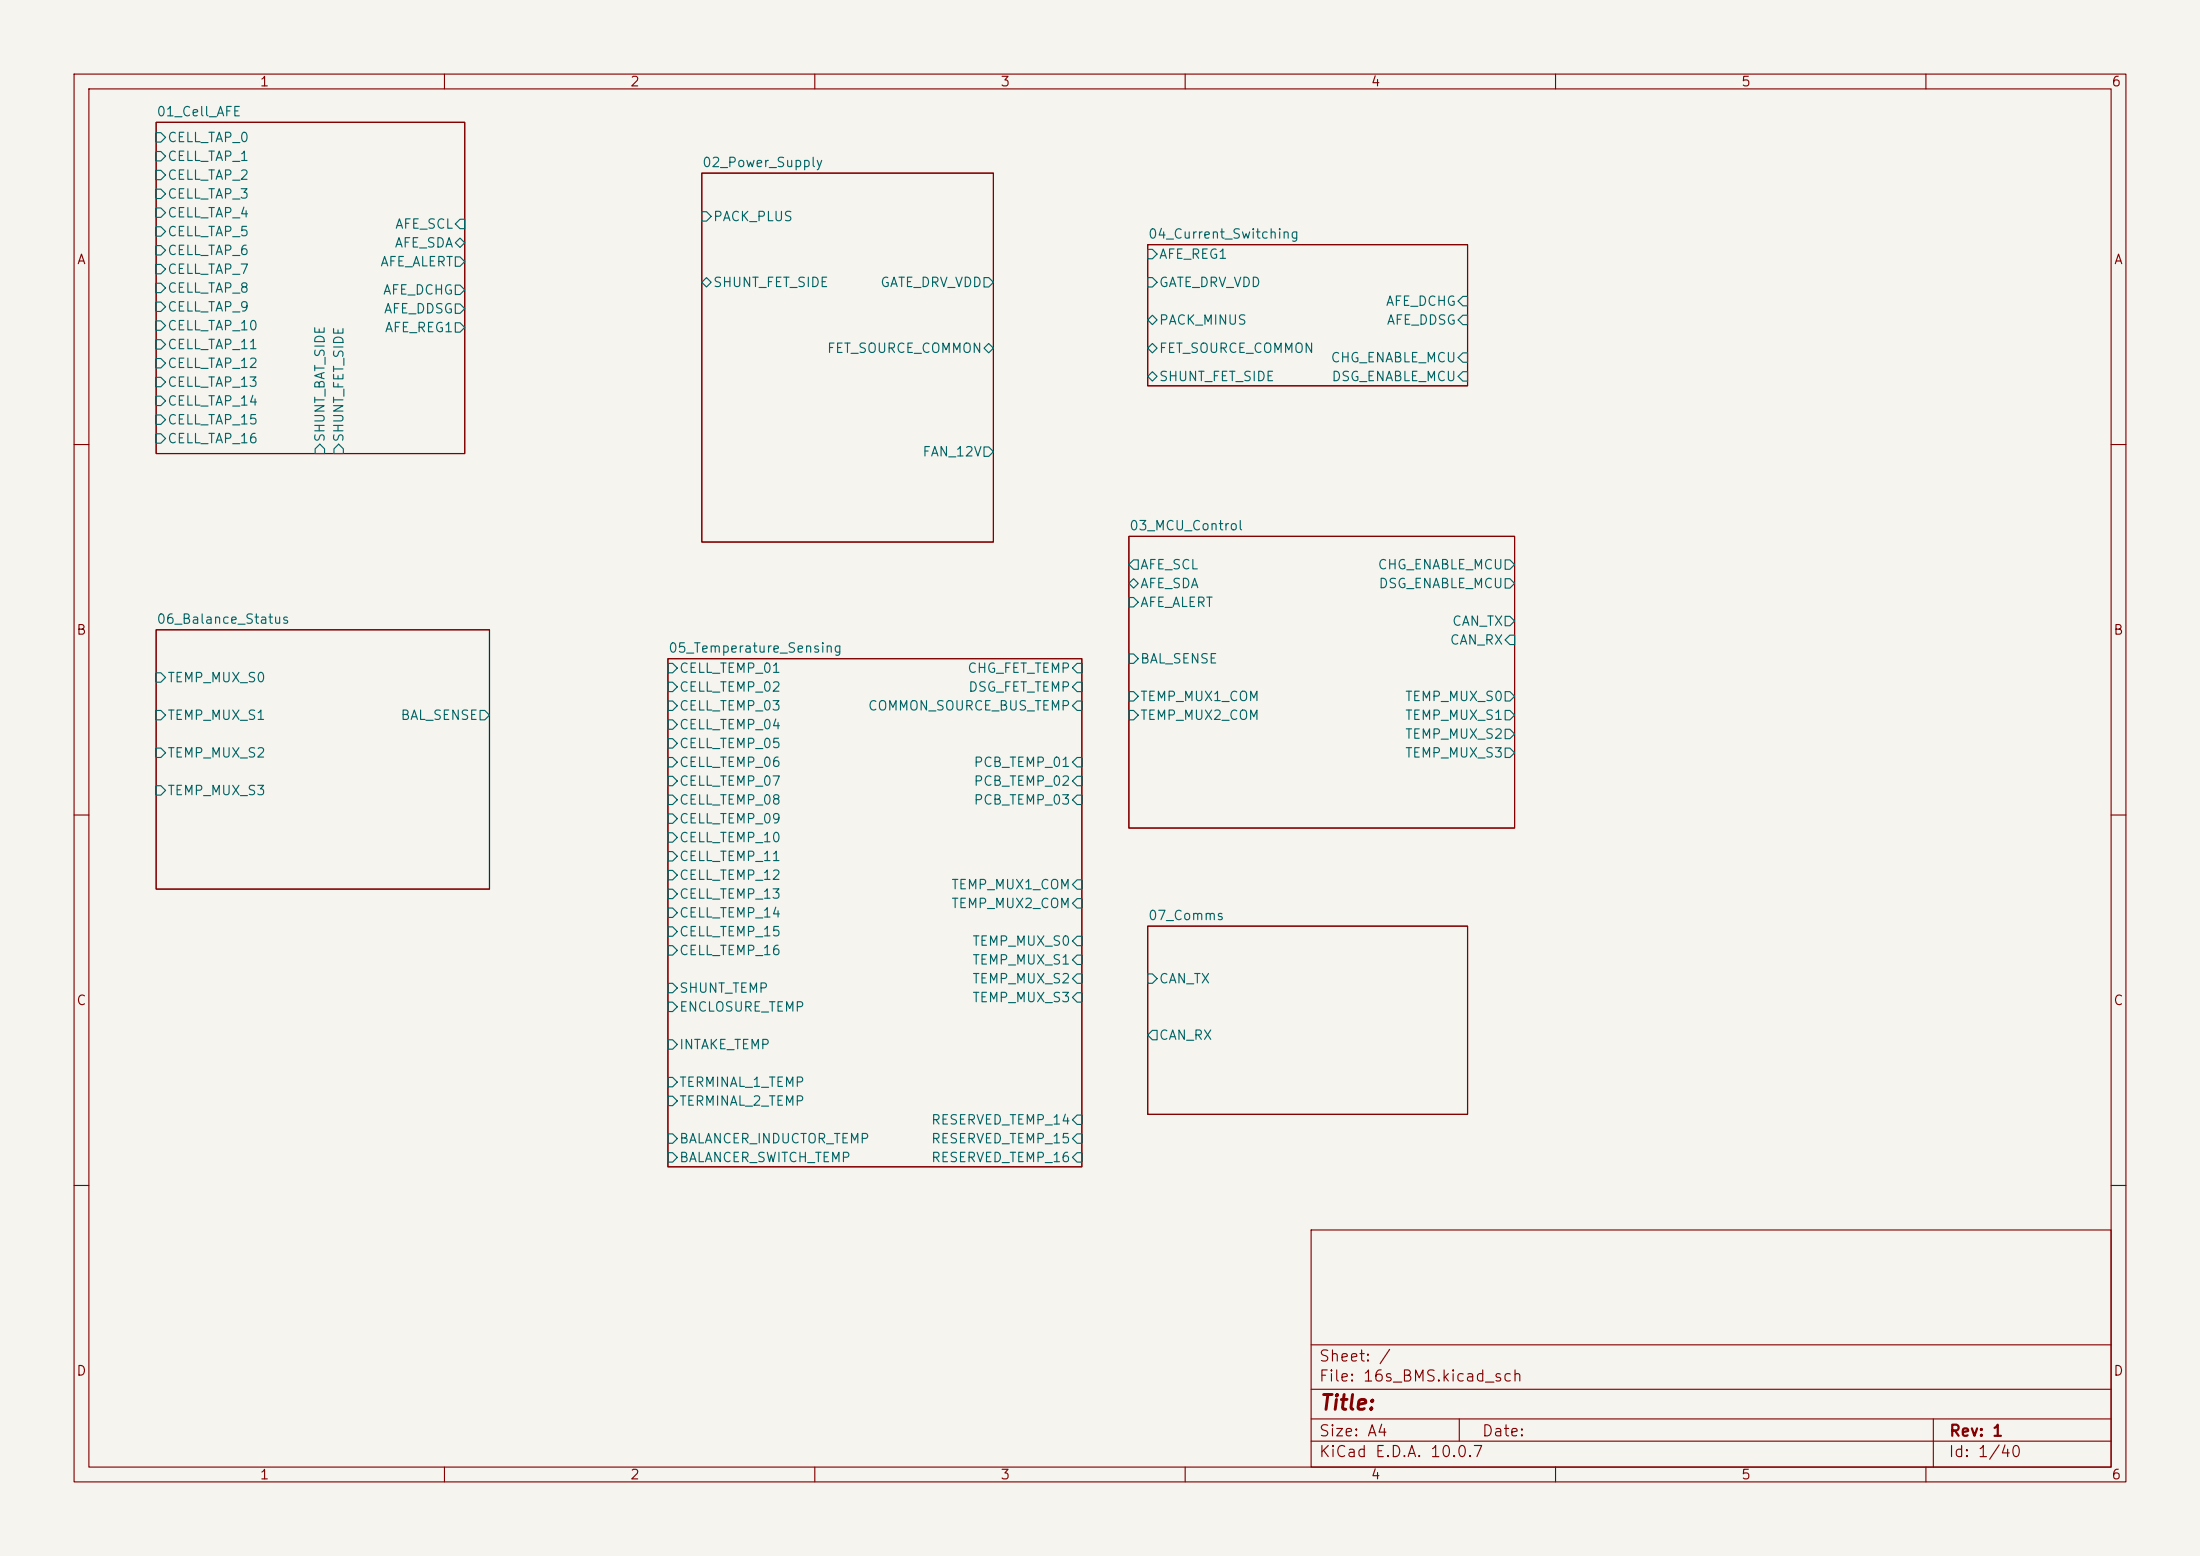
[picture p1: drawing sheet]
<svg xmlns="http://www.w3.org/2000/svg" width="297mm" height="210mm" viewBox="0 0 297 210" stroke-linecap="round" stroke-linejoin="round" font-family="sans-serif">
<path d="M0 0h297v210h-297z" fill="#f5f4ef" stroke="#f5f4ef" stroke-width=".14"/>
<g fill="none" stroke="#840000" stroke-width=".15">
<path d="M10 10h277v190h-277zM12 12h273v186h-273zM21.1 16.5h41.6v44.7h-41.6zM60 10v2M110 10v2M160 10v2M210 10v2M260 10v2M94.7 23.4h39.4v49.8h-39.4zM154.9 33h43.2v19.1h-43.2zM10 60h2M152.4 72.4h52.1v39.4h-52.1z"/>
<path d="M285 60h2M21.1 85h45v35h-45zM90.2 88.9h55.8v68.6h-55.8zM10 110h2M285 110h2M154.9 125h43.2v25.4h-43.2zM10 160h2M177 166h108v32h-108zM285 160h2M60 198v2M110 198v2M160 198v2"/>
<path d="M177 194.5h108M177 191.5h108M177 187.5h108M177 181.5h108M197 191.5v3M210 198v2M260 198v2M261 191.5v6.5"/>
</g>
<g fill="none" stroke="#006464" stroke-width=".15">
<path d="M21.1 17.9h.6l.7 .6-.7 .7h-.6zM21.1 20.4h.6l.7 .7-.7 .6h-.6zM21.1 23h.6l.7 .6-.7 .7h-.6zM21.1 25.5h.6l.7 .7-.7 .6h-.6zM21.1 28.1h.6l.7 .6-.7 .6h-.6zM21.1 30.6h.6l.7 .6-.7 .7h-.6zM21.1 33.1h.6l.7 .7-.7 .6h-.6zM21.1 35.7h.6l.7 .6-.7 .7h-.6zM21.1 38.2h.6l.7 .7-.7 .6h-.6zM61.5 34.7h.6l.6 .6-.6 .6h-.6zM61.5 38.5h.6l.6 .6-.6 .7h-.6zM61.5 32.8l.6-.7 .6 .7-.6 .6z"/>
<path d="M62.1 29.6h.6v1.3h-.6l-.6-.7zM94.7 28.6h.7l.6 .6-.6 .6h-.7zM94.7 38.1l.7-.6 .6 .6-.6 .6zM132.8 37.5h.7l.6 .6-.6 .6h-.7zM154.9 33.7h.7l.6 .6-.6 .6h-.7zM154.9 37.5h.7l.6 .6-.6 .6h-.7zM21.1 40.8h.6l.7 .6-.7 .6h-.6zM21.1 43.3h.6l.7 .6-.7 .7h-.6zM21.1 45.8h.6l.7 .7-.7 .6h-.6zM21.1 48.4h.6l.7 .6-.7 .7h-.6zM21.1 50.9h.6l.7 .7-.7 .6h-.6zM21.1 53.5h.6l.7 .6-.7 .6h-.6z"/>
<path d="M21.1 56h.6l.7 .6-.7 .7h-.6zM21.1 58.5h.6l.7 .7-.7 .6h-.6zM43.2 59.9l.6 .7v.6h-1.3v-.6zM61.5 43.6h.6l.6 .6-.6 .6h-.6zM61.5 41h.6l.6 .7-.6 .6h-.6zM132.8 47l.7-.6 .6 .6-.6 .6zM154.9 47l.7-.6 .6 .6-.6 .6zM154.9 43.2l.7-.7 .6 .7-.6 .6zM154.9 50.8l.7-.6 .6 .6-.6 .6zM197.5 40h.6v1.3h-.6l-.7-.7zM197.5 42.5h.6v1.3h-.6l-.7-.6zM197.5 47.6h.6v1.3h-.6l-.7-.6z"/>
<path d="M197.5 50.2h.6v1.2h-.6l-.7-.6zM45.1 60.6l.6-.7 .7 .7v.6h-1.3zM132.8 60.3h.7l.6 .7-.6 .6h-.7zM152.4 78.7l.6-.6 .7 .6-.7 .7zM153 75.6h.7v1.2h-.7l-.6-.6zM203.2 75.6h.6l.7 .6-.7 .6h-.6zM203.2 78.1h.6l.7 .6-.7 .7h-.6zM21.1 90.8h.6l.7 .6-.7 .7h-.6zM21.1 95.9h.6l.7 .6-.7 .7h-.6zM64.8 95.9h.6l.7 .6-.7 .7h-.6zM90.2 89.5h.6l.6 .7-.6 .6h-.6zM90.2 92.1h.6l.6 .6-.6 .6h-.6z"/>
<path d="M90.2 94.6h.6l.6 .7-.6 .6h-.6zM90.2 97.2h.6l.6 .6-.6 .6h-.6zM90.2 99.7h.6l.6 .6-.6 .7h-.6zM145.4 89.5h.6v1.3h-.6l-.6-.6zM145.4 94.6h.6v1.3h-.6l-.6-.6zM145.4 92.1h.6v1.2h-.6l-.6-.6zM152.4 80.6h.6l.7 .7-.7 .6h-.6zM152.4 88.3h.6l.7 .6-.7 .6h-.6zM152.4 93.3h.6l.7 .7-.7 .6h-.6zM152.4 95.9h.6l.7 .6-.7 .7h-.6zM203.2 83.2h.6l.7 .6-.7 .7h-.6zM203.2 93.3h.6l.7 .7-.7 .6h-.6z"/>
<path d="M203.2 95.9h.6l.7 .6-.7 .7h-.6zM203.2 98.4h.6l.7 .7-.7 .6h-.6zM203.8 85.7h.7v1.3h-.7l-.6-.6zM21.1 101h.6l.7 .6-.7 .6h-.6zM21.1 106h.6l.7 .7-.7 .6h-.6zM90.2 102.2h.6l.6 .7-.6 .6h-.6zM90.2 104.8h.6l.6 .6-.6 .6h-.6zM90.2 107.3h.6l.6 .7-.6 .6h-.6zM90.2 109.9h.6l.6 .6-.6 .6h-.6zM90.2 112.4h.6l.6 .6-.6 .7h-.6zM90.2 114.9h.6l.6 .7-.6 .6h-.6zM90.2 117.5h.6l.6 .6-.6 .6h-.6z"/>
<path d="M145.4 102.2h.6v1.3h-.6l-.6-.6zM145.4 104.8h.6v1.2h-.6l-.6-.6zM145.4 107.3h.6v1.3h-.6l-.6-.6zM145.4 118.7h.6v1.3h-.6l-.6-.6zM203.2 101h.6l.7 .6-.7 .6h-.6zM90.2 120h.6l.6 .7-.6 .6h-.6zM90.2 122.6h.6l.6 .6-.6 .6h-.6zM90.2 125.1h.6l.6 .6-.6 .7h-.6zM90.2 127.6h.6l.6 .7-.6 .6h-.6zM90.2 135.3h.6l.6 .6-.6 .6h-.6zM90.2 132.7h.6l.6 .7-.6 .6h-.6zM145.4 121.3h.6v1.3h-.6l-.6-.7z"/>
<path d="M145.4 126.4h.6v1.2h-.6l-.6-.6zM145.4 128.9h.6v1.3h-.6l-.6-.7zM145.4 131.4h.6v1.3h-.6l-.6-.6zM145.4 134h.6v1.3h-.6l-.6-.7zM154.9 131.4h.7l.6 .7-.6 .6h-.7zM155.6 139.1h.6v1.2h-.6l-.7-.6zM90.2 153h.6l.6 .7-.6 .6h-.6zM90.2 155.6h.6l.6 .6-.6 .6h-.6zM90.2 140.3h.6l.6 .7-.6 .6h-.6zM90.2 145.4h.6l.6 .7-.6 .6h-.6zM90.2 148h.6l.6 .6-.6 .6h-.6zM145.4 150.5h.6v1.3h-.6l-.6-.7z"/>
<path d="M145.4 153h.6v1.3h-.6l-.6-.6zM145.4 155.6h.6v1.2h-.6l-.6-.6z"/>
</g>
<text font-size="2" fill="#840000" x="178" y="190.8">Title:</text>
<g font-size="1.5" fill="#840000">
<text x="178" y="184.1">Sheet: /</text>
<text x="178" y="186.8">File: 16s_BMS.kicad_sch</text>
<text x="178" y="197">KiCad E.D.A. 10.0.7</text>
<text x="178" y="194.2">Size: A4</text>
<text x="200" y="194.2">Date:</text>
<text x="263" y="197">Id: 1/40</text>
<text x="263" y="194.2">Rev: 1</text>
</g>
<g font-size="1.3" fill="#840000">
<text x="35" y="12">1</text>
<text x="85" y="12">2</text>
<text x="135" y="12">3</text>
<text x="185" y="12">4</text>
<text x="235" y="12">5</text>
<text x="285" y="12">6</text>
<text x="10.3" y="36">A</text>
<text x="285.3" y="36">A</text>
<text x="10.2" y="86">B</text>
<text x="285.2" y="86">B</text>
<text x="10.2" y="136">C</text>
<text x="285.2" y="136">C</text>
<text x="10.2" y="186">D</text>
<text x="285.2" y="186">D</text>
<text x="35" y="200">1</text>
<text x="85" y="200">2</text>
<text x="135" y="200">3</text>
<text x="185" y="200">4</text>
<text x="235" y="200">5</text>
<text x="285" y="200">6</text>
</g>
<g font-size="1.3" fill="#006464">
<text x="21.1" y="16">01_Cell_AFE</text>
<text x="22.5" y="19.5">CELL_TAP_0</text>
<text x="22.5" y="22">CELL_TAP_1</text>
<text x="94.7" y="22.9">02_Power_Supply</text>
<text x="22.5" y="24.6">CELL_TAP_2</text>
<text x="22.5" y="27.1">CELL_TAP_3</text>
<text x="22.5" y="29.7">CELL_TAP_4</text>
<text x="22.5" y="32.2">CELL_TAP_5</text>
<text x="22.5" y="34.7">CELL_TAP_6</text>
<text x="53.2" y="33.7">AFE_SDA</text>
<text x="53.2" y="31.2">AFE_SCL</text>
<text x="96.2" y="30.2">PACK_PLUS</text>
<text x="154.9" y="32.5">04_Current_Switching</text>
<text x="156.4" y="35.3">AFE_REG1</text>
<text x="22.5" y="37.3">CELL_TAP_7</text>
<text x="22.5" y="39.8">CELL_TAP_8</text>
<text x="51.3" y="36.3">AFE_ALERT</text>
<text x="51.6" y="40.1">AFE_DCHG</text>
<text x="96.2" y="39.1">SHUNT_FET_SIDE</text>
<text x="118.8" y="39.1">GATE_DRV_VDD</text>
<text x="156.4" y="39.1">GATE_DRV_VDD</text>
<text x="187" y="41.6">AFE_DCHG</text>
<text x="22.5" y="42.4">CELL_TAP_9</text>
<text x="22.5" y="44.9">CELL_TAP_10</text>
<text x="22.5" y="47.4">CELL_TAP_11</text>
<text x="51.7" y="42.6">AFE_DDSG</text>
<text x="51.9" y="45.2">AFE_REG1</text>
<text x="111.6" y="48">FET_SOURCE_COMMON</text>
<text x="156.4" y="48">FET_SOURCE_COMMON</text>
<text x="156.4" y="44.1">PACK_MINUS</text>
<text x="187.1" y="44.1">AFE_DDSG</text>
<text x="22.5" y="50">CELL_TAP_12</text>
<text x="22.5" y="52.5">CELL_TAP_13</text>
<text x="156.4" y="51.8">SHUNT_FET_SIDE</text>
<text x="179.6" y="49.2">CHG_ENABLE_MCU</text>
<text x="179.7" y="51.8">DSG_ENABLE_MCU</text>
<text x="22.5" y="55.1">CELL_TAP_14</text>
<text x="22.5" y="57.6">CELL_TAP_15</text>
<text x="44.1" y="59.8" transform="rotate(-90 44.1 59.8)">SHUNT_BAT_SIDE</text>
<text x="46.7" y="59.8" transform="rotate(-90 46.7 59.8)">SHUNT_FET_SIDE</text>
<text x="22.5" y="60.1">CELL_TAP_16</text>
<text x="124.4" y="61.9">FAN_12V</text>
<text x="152.4" y="71.9">03_MCU_Control</text>
<text x="153.8" y="77.2">AFE_SCL</text>
<text x="185.9" y="77.2">CHG_ENABLE_MCU</text>
<text x="153.8" y="79.7">AFE_SDA</text>
<text x="153.8" y="82.2">AFE_ALERT</text>
<text x="186" y="79.7">DSG_ENABLE_MCU</text>
<text x="21.1" y="84.5">06_Balance_Status</text>
<text x="90.1" y="88.4">05_Temperature_Sensing</text>
<text x="153.8" y="89.9">BAL_SENSE</text>
<text x="195.6" y="87.3">CAN_RX</text>
<text x="195.9" y="84.8">CAN_TX</text>
<text x="22.5" y="92.4">TEMP_MUX_S0</text>
<text x="91.6" y="91.1">CELL_TEMP_01</text>
<text x="91.6" y="93.7">CELL_TEMP_02</text>
<text x="130.5" y="91.1">CHG_FET_TEMP</text>
<text x="130.6" y="93.7">DSG_FET_TEMP</text>
<text x="153.8" y="94.9">TEMP_MUX1_COM</text>
<text x="189.6" y="94.9">TEMP_MUX_S0</text>
<text x="22.5" y="97.5">TEMP_MUX_S1</text>
<text x="54" y="97.5">BAL_SENSE</text>
<text x="91.6" y="96.2">CELL_TEMP_03</text>
<text x="91.6" y="98.8">CELL_TEMP_04</text>
<text x="91.6" y="101.3">CELL_TEMP_05</text>
<text x="117.1" y="96.2">COMMON_SOURCE_BUS_TEMP</text>
<text x="153.8" y="97.5">TEMP_MUX2_COM</text>
<text x="189.6" y="97.5">TEMP_MUX_S1</text>
<text x="189.6" y="100">TEMP_MUX_S2</text>
<text x="22.5" y="102.6">TEMP_MUX_S2</text>
<text x="22.5" y="107.6">TEMP_MUX_S3</text>
<text x="91.6" y="103.8">CELL_TEMP_06</text>
<text x="91.6" y="106.4">CELL_TEMP_07</text>
<text x="131.4" y="103.8">PCB_TEMP_01</text>
<text x="131.4" y="106.4">PCB_TEMP_02</text>
<text x="189.6" y="102.6">TEMP_MUX_S3</text>
<text x="91.6" y="108.9">CELL_TEMP_08</text>
<text x="91.6" y="111.5">CELL_TEMP_09</text>
<text x="91.6" y="114">CELL_TEMP_10</text>
<text x="131.4" y="108.9">PCB_TEMP_03</text>
<text x="91.6" y="116.5">CELL_TEMP_11</text>
<text x="91.6" y="119.1">CELL_TEMP_12</text>
<text x="91.6" y="121.6">CELL_TEMP_13</text>
<text x="91.6" y="124.2">CELL_TEMP_14</text>
<text x="128.3" y="120.3">TEMP_MUX1_COM</text>
<text x="128.3" y="122.9">TEMP_MUX2_COM</text>
<text x="154.9" y="124.5">07_Comms</text>
<text x="91.6" y="126.7">CELL_TEMP_15</text>
<text x="91.6" y="129.2">CELL_TEMP_16</text>
<text x="131.2" y="128">TEMP_MUX_S0</text>
<text x="131.2" y="130.5">TEMP_MUX_S1</text>
<text x="91.6" y="136.9">ENCLOSURE_TEMP</text>
<text x="91.6" y="134.3">SHUNT_TEMP</text>
<text x="131.2" y="133">TEMP_MUX_S2</text>
<text x="131.2" y="135.6">TEMP_MUX_S3</text>
<text x="156.4" y="133">CAN_TX</text>
<text x="91.6" y="141.9">INTAKE_TEMP</text>
<text x="156.4" y="140.7">CAN_RX</text>
<text x="91.6" y="147">TERMINAL_1_TEMP</text>
<text x="91.6" y="149.6">TERMINAL_2_TEMP</text>
<text x="91.6" y="154.6">BALANCER_INDUCTOR_TEMP</text>
<text x="125.6" y="152.1">RESERVED_TEMP_14</text>
<text x="125.6" y="154.6">RESERVED_TEMP_15</text>
<text x="91.6" y="157.2">BALANCER_SWITCH_TEMP</text>
<text x="125.6" y="157.2">RESERVED_TEMP_16</text>
</g>
</svg>
